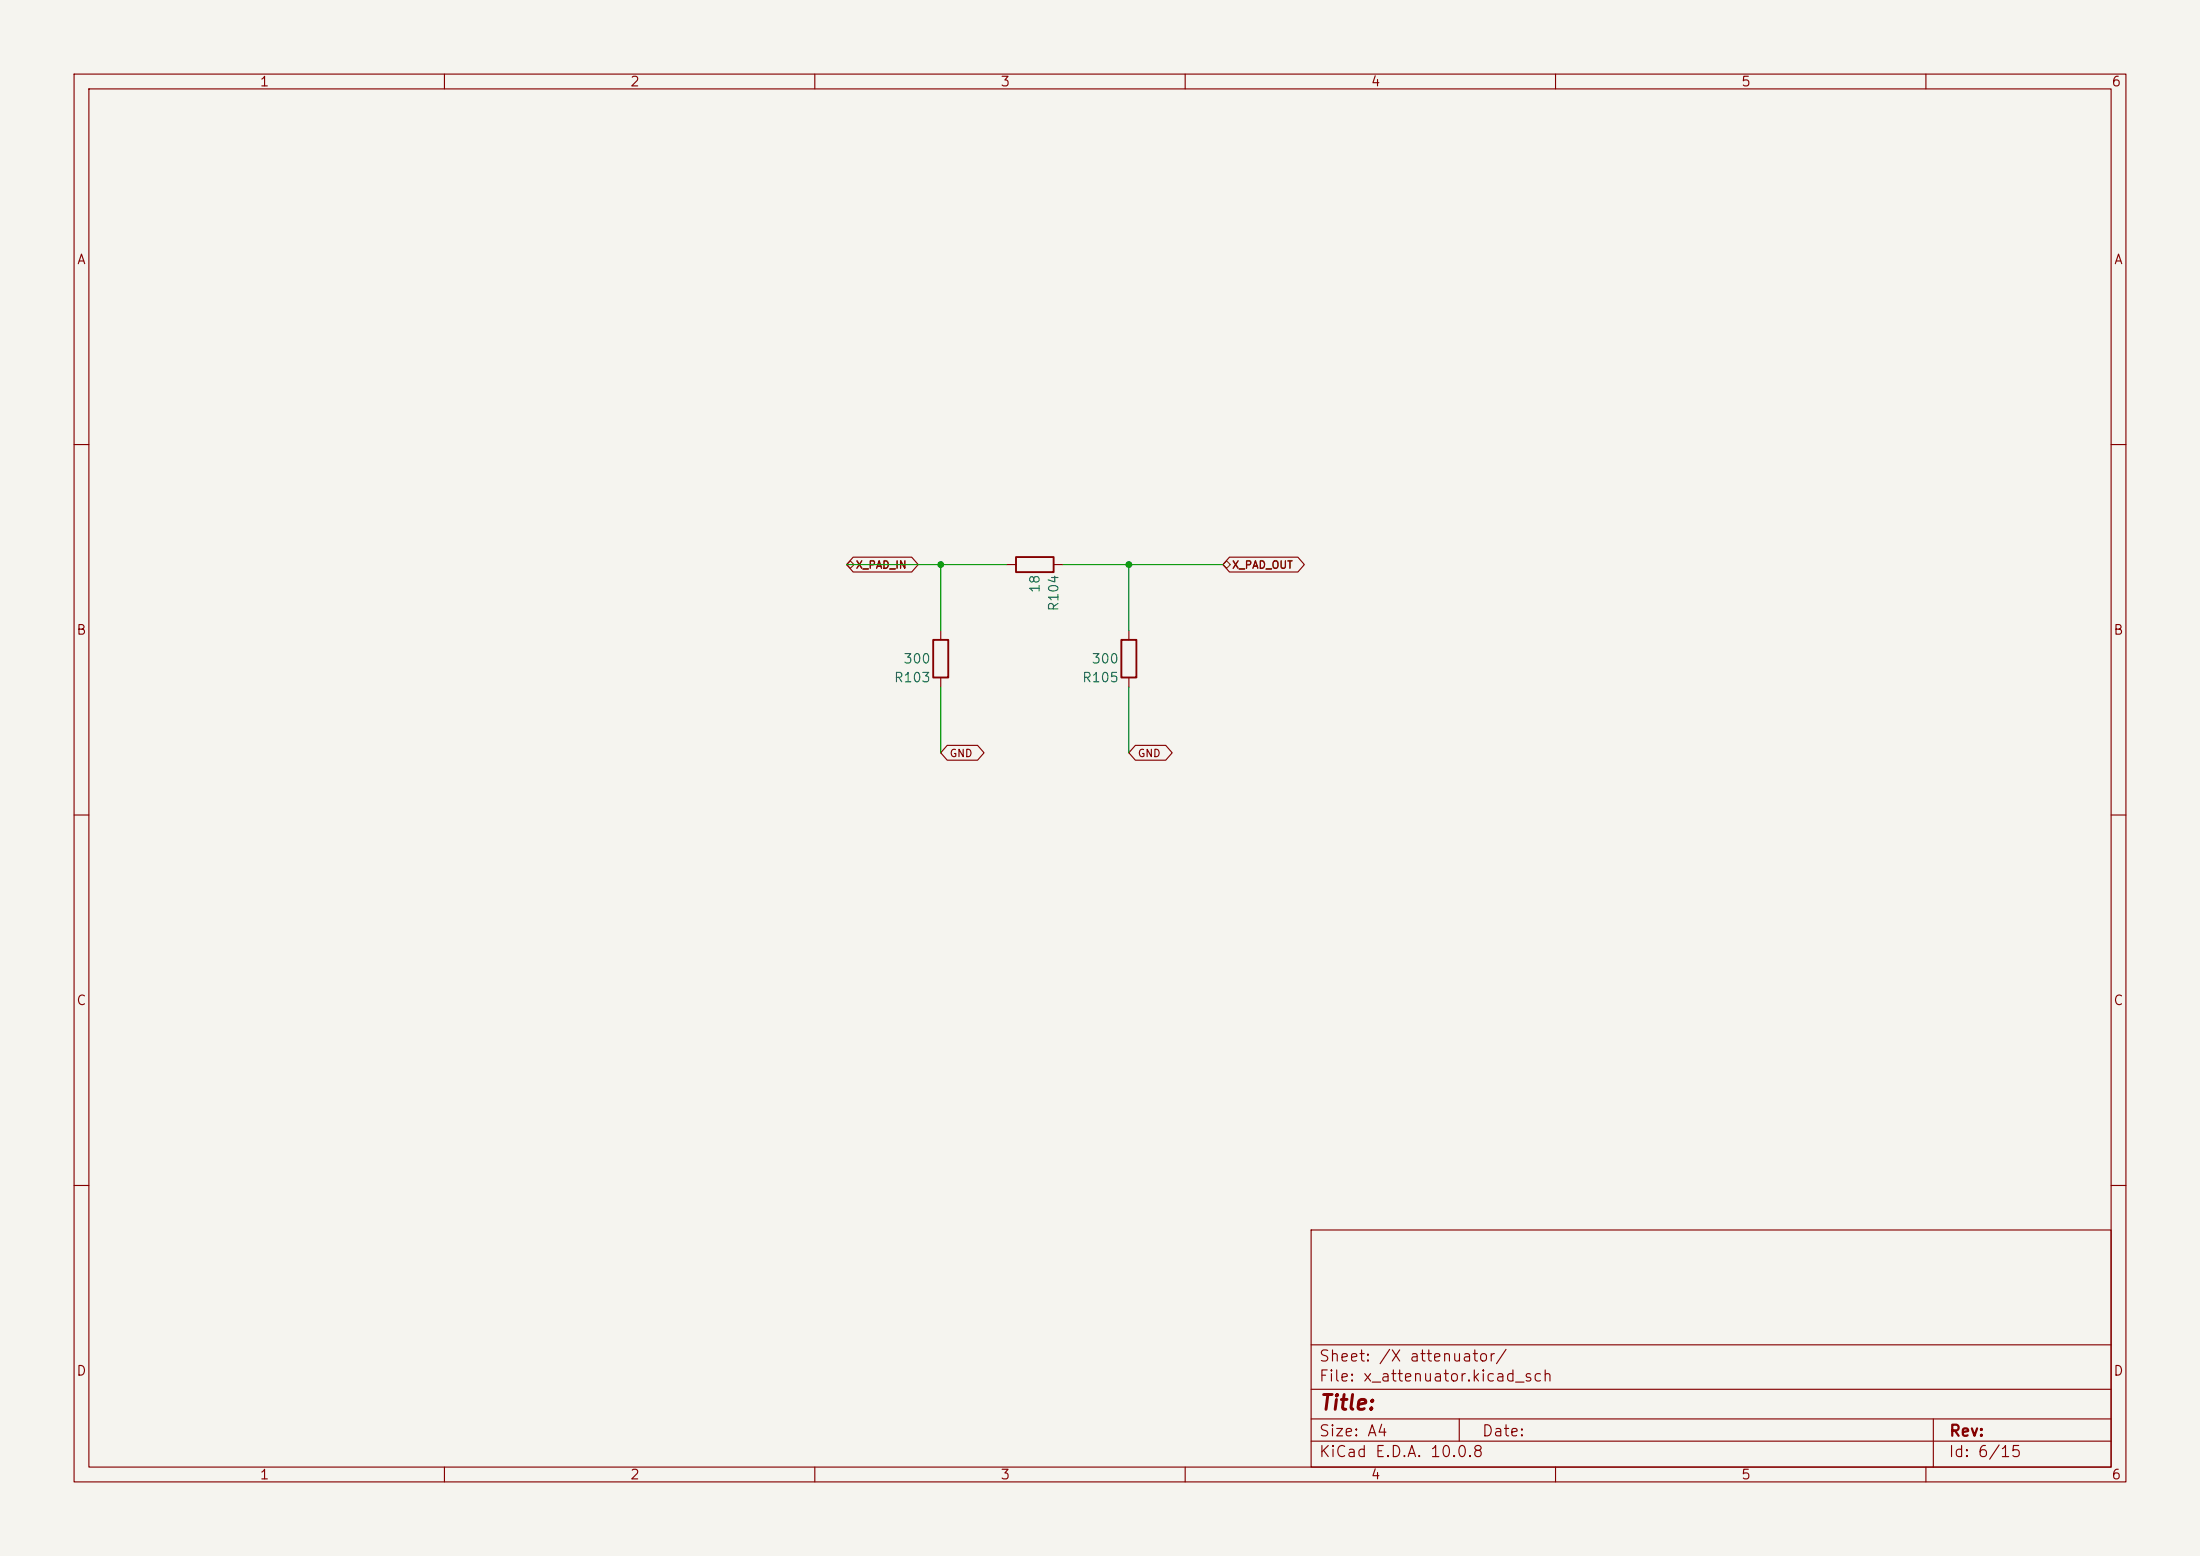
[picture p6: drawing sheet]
(kicad_sch
(version 20260306)
(generator "eeschema")
(paper "A4")
(lib_symbols (symbol "review:R105" (pin_numbers (hide yes)) (pin_names (offset 0)) (exclude_from_sim no) (in_bom yes) (on_board yes) (in_pos_files yes) (duplicate_pin_numbers_are_jumpers no) (property "Reference" "R" (at 2.032 0 90) (show_name no) (do_not_autoplace no) (effects (font (size 1.27 1.27)))) (property "Value" "R" (at 0 0 90) (show_name no) (do_not_autoplace no) (effects (font (size 1.27 1.27)))) (property "Footprint" "" (at -1.778 0 90) (show_name no) (do_not_autoplace no) (hide yes) (effects (font (size 1.27 1.27)))) (property "Datasheet" "" (at 0 0 0) (show_name no) (do_not_autoplace no) (hide yes) (effects (font (size 1.27 1.27)))) (property "Description" "Resistor" (at 0 0 0) (show_name no) (do_not_autoplace no) (hide yes) (effects (font (size 1.27 1.27)))) (property "ki_keywords" "R res resistor" (at 0 0 0) (show_name no) (do_not_autoplace no) (hide yes) (effects (font (size 1.27 1.27)))) (property "ki_fp_filters" "R_*" (at 0 0 0) (show_name no) (do_not_autoplace no) (hide yes) (effects (font (size 1.27 1.27)))) (symbol "R105_0_1" (rectangle (start -1.016 -2.54) (end 1.016 2.54) (stroke (width 0.254) (type default)) (fill (type none)))) (symbol "R105_1_1" (pin passive line (at 0 3.81 270) (length 1.27) (name "" (effects (font (size 1.27 1.27)))) (number "2" (effects (font (size 1.27 1.27))))) (pin passive line (at 0 -3.81 90) (length 1.27) (name "" (effects (font (size 1.27 1.27)))) (number "1" (effects (font (size 1.27 1.27)))))) (embedded_fonts no)) (symbol "review:R104" (pin_numbers (hide yes)) (pin_names (offset 0)) (exclude_from_sim no) (in_bom yes) (on_board yes) (in_pos_files yes) (duplicate_pin_numbers_are_jumpers no) (property "Reference" "R" (at 2.032 0 90) (show_name no) (do_not_autoplace no) (effects (font (size 1.27 1.27)))) (property "Value" "R" (at 0 0 90) (show_name no) (do_not_autoplace no) (effects (font (size 1.27 1.27)))) (property "Footprint" "" (at -1.778 0 90) (show_name no) (do_not_autoplace no) (hide yes) (effects (font (size 1.27 1.27)))) (property "Datasheet" "" (at 0 0 0) (show_name no) (do_not_autoplace no) (hide yes) (effects (font (size 1.27 1.27)))) (property "Description" "Resistor" (at 0 0 0) (show_name no) (do_not_autoplace no) (hide yes) (effects (font (size 1.27 1.27)))) (property "ki_keywords" "R res resistor" (at 0 0 0) (show_name no) (do_not_autoplace no) (hide yes) (effects (font (size 1.27 1.27)))) (property "ki_fp_filters" "R_*" (at 0 0 0) (show_name no) (do_not_autoplace no) (hide yes) (effects (font (size 1.27 1.27)))) (symbol "R104_0_1" (rectangle (start -1.016 -2.54) (end 1.016 2.54) (stroke (width 0.254) (type default)) (fill (type none)))) (symbol "R104_1_1" (pin passive line (at 0 3.81 270) (length 1.27) (name "" (effects (font (size 1.27 1.27)))) (number "2" (effects (font (size 1.27 1.27))))) (pin passive line (at 0 -3.81 90) (length 1.27) (name "" (effects (font (size 1.27 1.27)))) (number "1" (effects (font (size 1.27 1.27)))))) (embedded_fonts no)) (symbol "review:R103" (pin_numbers (hide yes)) (pin_names (offset 0)) (exclude_from_sim no) (in_bom yes) (on_board yes) (in_pos_files yes) (duplicate_pin_numbers_are_jumpers no) (property "Reference" "R" (at 2.032 0 90) (show_name no) (do_not_autoplace no) (effects (font (size 1.27 1.27)))) (property "Value" "R" (at 0 0 90) (show_name no) (do_not_autoplace no) (effects (font (size 1.27 1.27)))) (property "Footprint" "" (at -1.778 0 90) (show_name no) (do_not_autoplace no) (hide yes) (effects (font (size 1.27 1.27)))) (property "Datasheet" "" (at 0 0 0) (show_name no) (do_not_autoplace no) (hide yes) (effects (font (size 1.27 1.27)))) (property "Description" "Resistor" (at 0 0 0) (show_name no) (do_not_autoplace no) (hide yes) (effects (font (size 1.27 1.27)))) (property "ki_keywords" "R res resistor" (at 0 0 0) (show_name no) (do_not_autoplace no) (hide yes) (effects (font (size 1.27 1.27)))) (property "ki_fp_filters" "R_*" (at 0 0 0) (show_name no) (do_not_autoplace no) (hide yes) (effects (font (size 1.27 1.27)))) (symbol "R103_0_1" (rectangle (start -1.016 -2.54) (end 1.016 2.54) (stroke (width 0.254) (type default)) (fill (type none)))) (symbol "R103_1_1" (pin passive line (at 0 3.81 270) (length 1.27) (name "" (effects (font (size 1.27 1.27)))) (number "2" (effects (font (size 1.27 1.27))))) (pin passive line (at 0 -3.81 90) (length 1.27) (name "" (effects (font (size 1.27 1.27)))) (number "1" (effects (font (size 1.27 1.27)))))) (embedded_fonts no)))
(symbol (lib_id "review:R105") (at 152.4 88.9 180) (unit 1) (body_style 1) (exclude_from_sim no) (in_bom yes) (on_board yes) (in_pos_files yes) (dnp no) (property "Reference" "R105" (at 151.13 91.44 0) (show_name no) (do_not_autoplace no) (effects (font (size 1.27 1.27)) (justify left))) (property "Value" "300" (at 151.13 88.9 0) (show_name no) (do_not_autoplace no) (effects (font (size 1.27 1.27)) (justify left))) (property "Footprint" "metantenna:0805" (at 154.178 88.9 90) (hide yes) (show_name no) (do_not_autoplace no) (effects (font (size 1.27 1.27)))) (property "Datasheet" "https://jlcpcb.com/partdetail/C114529" (at 152.4 88.9 0) (hide yes) (show_name no) (do_not_autoplace no) (effects (font (size 1.27 1.27)))) (property "Description" "JLC sourcing candidate; RC0805FR-07300RL" (at 151.13 86.3599 0) (show_name no) (do_not_autoplace no) (effects (font (size 1.27 1.27)) (justify left) (hide yes))) (property "MPN" "RC0805FR-07300RL" (at 0 0 0) (effects (font (size 1 1)) (hide yes))))
(symbol (lib_id "review:R104") (at 139.7 76.2 270) (unit 1) (body_style 1) (exclude_from_sim no) (in_bom yes) (on_board yes) (in_pos_files yes) (dnp no) (property "Reference" "R104" (at 142.24 77.47 0) (show_name no) (do_not_autoplace no) (effects (font (size 1.27 1.27)) (justify left))) (property "Value" "18" (at 139.7 77.47 0) (show_name no) (do_not_autoplace no) (effects (font (size 1.27 1.27)) (justify left))) (property "Footprint" "metantenna:0805" (at 139.7 74.422 90) (hide yes) (show_name no) (do_not_autoplace no) (effects (font (size 1.27 1.27)))) (property "Datasheet" "" (at 139.7 76.2 0) (hide yes) (show_name no) (do_not_autoplace no) (effects (font (size 1.27 1.27)))) (property "Description" "" (at 137.1599 77.47 0) (show_name no) (do_not_autoplace no) (effects (font (size 1.27 1.27)) (justify left) (hide yes))) (property "MPN" "RC0805FR-0718RL" (at 0 0 0) (effects (font (size 1 1)) (hide yes))))
(symbol (lib_id "review:R103") (at 127 88.9 180) (unit 1) (body_style 1) (exclude_from_sim no) (in_bom yes) (on_board yes) (in_pos_files yes) (dnp no) (property "Reference" "R103" (at 125.73 91.44 0) (show_name no) (do_not_autoplace no) (effects (font (size 1.27 1.27)) (justify left))) (property "Value" "300" (at 125.73 88.9 0) (show_name no) (do_not_autoplace no) (effects (font (size 1.27 1.27)) (justify left))) (property "Footprint" "metantenna:0805" (at 128.778 88.9 90) (hide yes) (show_name no) (do_not_autoplace no) (effects (font (size 1.27 1.27)))) (property "Datasheet" "https://jlcpcb.com/partdetail/C114529" (at 127 88.9 0) (hide yes) (show_name no) (do_not_autoplace no) (effects (font (size 1.27 1.27)))) (property "Description" "JLC sourcing candidate; RC0805FR-07300RL" (at 125.73 86.3599 0) (show_name no) (do_not_autoplace no) (effects (font (size 1.27 1.27)) (justify left) (hide yes))) (property "MPN" "RC0805FR-07300RL" (at 0 0 0) (effects (font (size 1 1)) (hide yes))))
(wire (pts (xy 143.51 76.2) (xy 152.4 76.2)) (stroke (width 0) (type default)))
(wire (pts (xy 152.4 76.2) (xy 152.4 85.09)) (stroke (width 0) (type default)))
(wire (pts (xy 152.4 92.71) (xy 152.4 101.6)) (stroke (width 0) (type default)))
(wire (pts (xy 114.3 76.2) (xy 127 76.2)) (stroke (width 0) (type default)))
(wire (pts (xy 152.4 76.2) (xy 165.1 76.2)) (stroke (width 0) (type default)))
(wire (pts (xy 127 76.2) (xy 127 85.09)) (stroke (width 0) (type default)))
(wire (pts (xy 127 92.71) (xy 127 101.6)) (stroke (width 0) (type default)))
(wire (pts (xy 127 76.2) (xy 135.89 76.2)) (stroke (width 0) (type default)))
(junction (at 127 76.2) (diameter 0) (color 0 0 0 0))
(junction (at 152.4 76.2) (diameter 0) (color 0 0 0 0))
(global_label "GND" (shape bidirectional) (at 152.4 101.6 0) (effects (font (size 1 1)) (justify left)))
(global_label "X_PAD_OUT" (shape bidirectional) (at 165.1 76.2 0) (effects (font (size 1 1)) (justify left)))
(global_label "X_PAD_IN" (shape bidirectional) (at 114.3 76.2 0) (effects (font (size 1 1)) (justify left)))
(global_label "GND" (shape bidirectional) (at 127.0 101.6 0) (effects (font (size 1 1)) (justify left)))
(hierarchical_label "X_PAD_IN" (shape bidirectional) (at 114.3 76.2 0) (effects (font (size 1 1)) (justify left)))
(hierarchical_label "X_PAD_OUT" (shape bidirectional) (at 165.1 76.2 0) (effects (font (size 1 1)) (justify left))))
